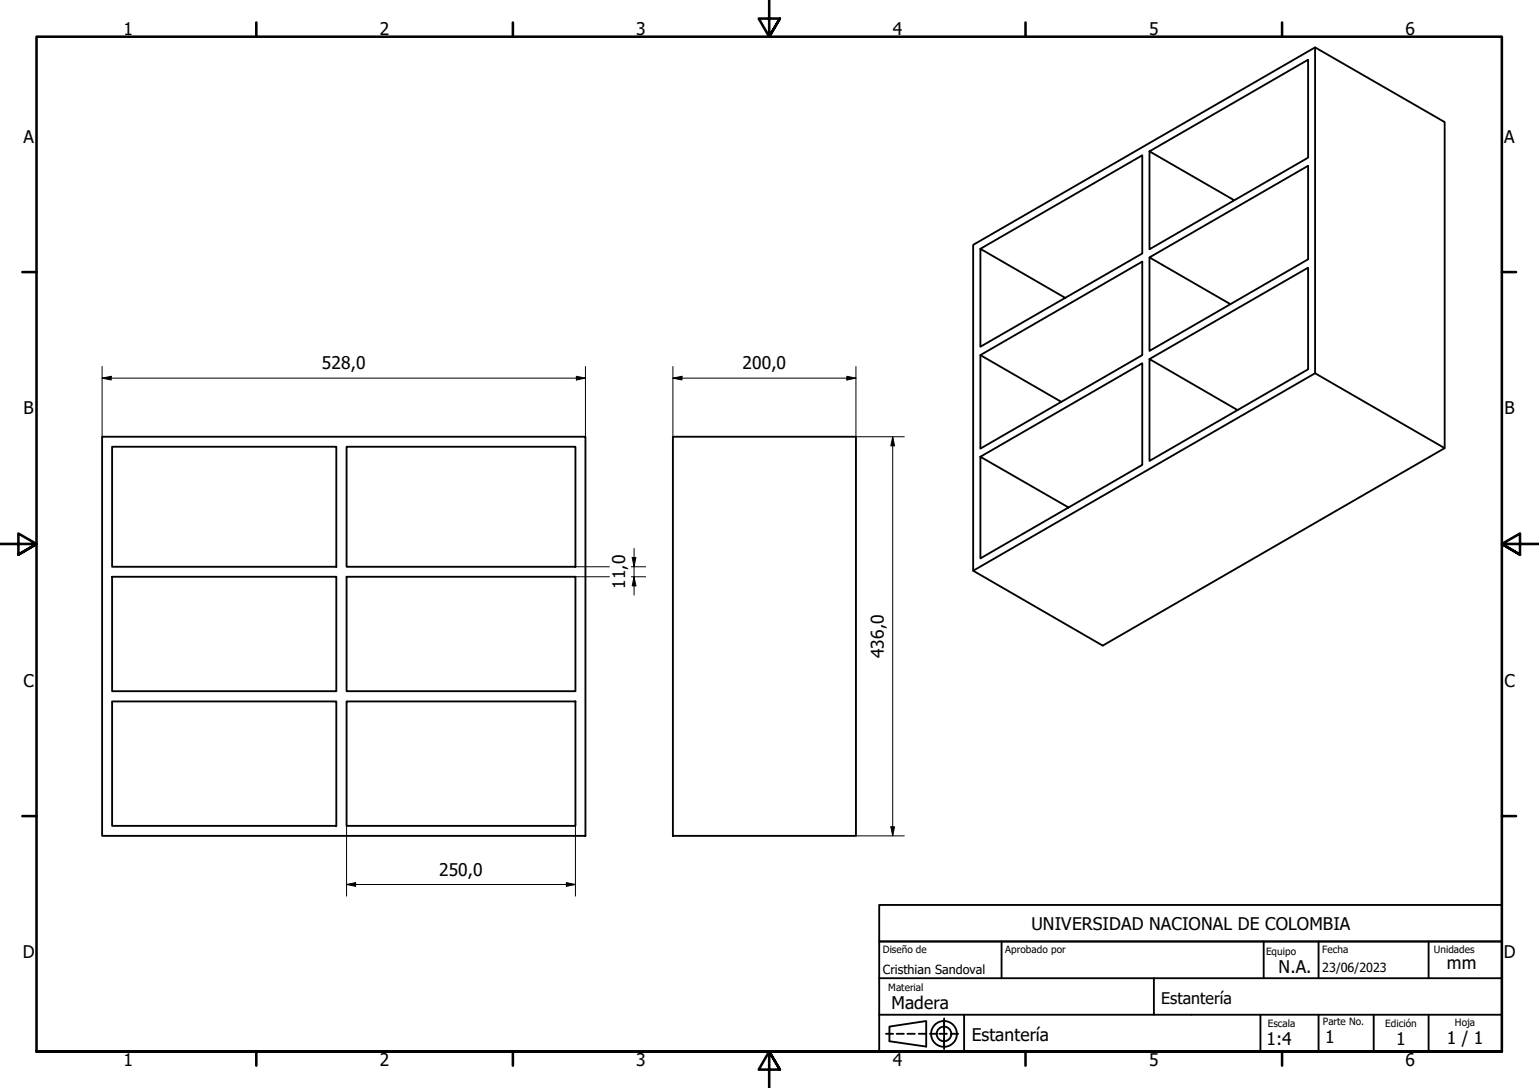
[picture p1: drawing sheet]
<svg xmlns="http://www.w3.org/2000/svg" width="420mm" height="297mm" viewBox="0 0 420 297" stroke-linecap="round" stroke-linejoin="round" font-family="sans-serif">
<!-- layer: Visible (ISO) -->
<g fill="none" stroke="#000" stroke-width=".51">
<path d="M359 12.9v89l35.4 20.5-93.3 53.9-35.4-20.5v-88.9l93.3-54 35.4 20.4v89.1M313.8 41.3v26.8l43.3-25.1v-26.7l-43.3 25 23.1 13.4M267.7 67.9v26.8l44.1-25.5v-26.8l-44.1 25.5 23.1 13.4M313.8 70.3v25.5l43.3-25v-25.5l-43.3 25 22.1 12.7M267.7 97v25.5l44.1-25.5v-25.6l-44.1 25.6 22.1 12.7M313.8 98v27.8l43.3-25v-27.7l-43.3 24.9 24 13.9M27.9 119.2h131.9v109h-131.9zM183.7 119.2h50v109h-50zM359 101.9l-93.3 53.9M30.6 122h61.2v32.7h-61.2zM94.6 122h62.5v32.7h-62.5zM267.7 124.7l44.1-25.5v27.7l-44.1 25.5v-27.7l24 13.8"/>
<path d="M30.6 157.5h61.2v31.2h-61.2zM94.6 157.5h62.5v31.2h-62.5zM30.6 191.5h61.2v34h-61.2zM94.6 191.5h62.5v34h-62.5z"/>
</g>
<!-- layer: Border (ISO) -->
<g fill="none" stroke="#000" stroke-width=".7">
<path d="M70 6.1v3.9M140 6.1v3.9M210 0v10l-2.9-4.9h5.8l-2.9 4.9 2.9-4.9M280 6.1v3.9M350 6.1v3.9M6.1 74.3h3.9M410 74.3h3.9M0 148.5h10l-5-2.8v5.7l5-2.9-5 2.9M420 148.5h-10l5-2.8v5.7l-5-2.9 5 2.9M6.1 222.8h3.9M410 222.8h3.9M10 287.1v-277.1h400v277.1h-400h400"/>
<path d="M70 287.1v3.8M140 287.1v3.8M212.9 292l-2.9-4.9 2.9 4.9h-5.8l2.9-4.9v9.9M280 287.1v3.8M350 287.1v3.8"/>
</g>
<!-- layer: Title (ISO) -->
<g fill="none" stroke="#000" stroke-width=".51">
<path d="M240 247.1h170v9.9h-170zM240 257h170v30.1h-170zM273.4 257v10.1M345 257v10.1M360 257v10.1M390 257v10.1M240 277h170M240 267.1h170M257.7 278.1v8.3M263.2 277v10.1M315 267.1v9.9M344.1 277v10.1"/>
<path d="M360 277v10.1M375 277v10.1M390 277v10.1M241.9 282.2h1.9M242.8 280.3l10.1-1.5v6.9l-10.1-1.4zM244.8 282.2h2M247.7 282.2h2M250.8 282.2h2M253.9 282.2h2M256.5 282.2h2M259.6 282.2h2"/>
<circle cx="257.7" cy="282.3" r="3.5"/>
<circle cx="257.7" cy="282.3" r="2"/>
</g>
<!-- layer: Dimension (ISO) -->
<g fill="none" stroke="#000" stroke-width=".27">
<path d="M27.9 103.2l2.5-.5v1zM27.9 103.2h131.9M27.9 100.1v19.1M157.4 102.7l2.4 .5-2.4 .5zM159.8 100.1v19.1M183.7 103.2l2.5-.5v1zM183.7 103.2h50M183.7 100.1v19.1M231.2 102.7l2.5 .5-2.5 .5zM233.7 100.1v19.1h13.2M243.7 119.2l.5 2.5h-1zM243.7 119.2v109"/>
<path d="M157.1 157.5h9.3M157.1 154.7h9.3M172.3 157.5h4M172.3 154.7h4M172.6 152.2h1l-.5 2.5zM173.1 157.5l.5 2.4h-1zM173.1 149.7v12.8M94.6 225.5v19.2M157.1 225.5v19.2M233.7 228.2h13.2M243.2 225.7h1l-.5 2.5zM94.6 241.5l2.5-.5v1z"/>
<path d="M94.6 241.5h62.5M154.6 241l2.5 .5-2.5 .5z"/>
</g>
<g fill="#000">
<path d="M27.9 103.2l2.5-.5v1z" fill-rule="evenodd"/>
<path d="M157.4 102.7l2.4 .5-2.4 .5z" fill-rule="evenodd"/>
<path d="M183.7 103.2l2.5-.5v1z" fill-rule="evenodd"/>
<path d="M231.2 102.7l2.5 .5-2.5 .5z" fill-rule="evenodd"/>
<path d="M243.7 119.2l.5 2.5h-1z" fill-rule="evenodd"/>
<path d="M172.6 152.2h1l-.5 2.5z" fill-rule="evenodd"/>
<path d="M173.1 157.5l.5 2.4h-1z" fill-rule="evenodd"/>
<path d="M243.2 225.7h1l-.5 2.5z" fill-rule="evenodd"/>
<path d="M94.6 241.5l2.5-.5v1z" fill-rule="evenodd"/>
<path d="M154.6 241l2.5 .5-2.5 .5z" fill-rule="evenodd"/>
</g>
<g font-size="4.8">
<text x="33.7" y="9.6">1</text>
<text x="103.7" y="9.6">2</text>
<text x="173.7" y="9.6">3</text>
<text x="243.7" y="9.6">4</text>
<text x="313.7" y="9.6">5</text>
<text x="383.7" y="9.6">6</text>
<text x="6.4" y="38.9">A</text>
<text x="410.7" y="38.9">A</text>
<text x="87.9" y="100.8">528,0</text>
<text x="202.7" y="100.8">200,0</text>
<text x="6.4" y="113.1">B</text>
<text x="410.7" y="113.1">B</text>
<text x="170.7" y="160.8" transform="rotate(-90 170.7 160.8)">11,0</text>
<text x="241.3" y="179.7" transform="rotate(-90 241.3 179.7)">436,0</text>
<text x="6.4" y="187.4">C</text>
<text x="410.7" y="187.4">C</text>
<text x="119.9" y="239.1">250,0</text>
<text x="281.6" y="254">UNIVERSIDAD NACIONAL DE COLOMBIA</text>
<text x="6.2" y="261.7">D</text>
<text x="410.5" y="261.7">D</text>
<text x="349.1" y="265.7">N.A.</text>
<text x="395" y="264.5">mm</text>
<text x="243.4" y="275.4">Madera</text>
<text x="265.3" y="284.3">Estantería</text>
<text x="345.8" y="285.2">1:4</text>
<text x="361.8" y="284.7">1</text>
<text x="381.2" y="285.3">1</text>
<text x="395" y="285">1 / 1</text>
<text x="33.7" y="290.9">1</text>
<text x="103.7" y="290.9">2</text>
<text x="173.7" y="290.9">3</text>
<text x="243.7" y="290.9">4</text>
<text x="313.7" y="290.9">5</text>
<text x="383.7" y="290.9">6</text>
</g>
<text font-size="4.4" x="317" y="274">Estantería</text>
<g font-size="3.4">
<text x="241" y="266">Cristhian Sandoval</text>
<text x="361" y="265.5">23/06/2023</text>
</g>
<g font-size="2.7">
<text x="241" y="260.2">Diseño de</text>
<text x="274.4" y="260.1">Aprobado por</text>
<text x="345.6" y="260.8">Equipo</text>
<text x="361" y="260.1">Fecha</text>
<text x="391.5" y="260.1">Unidades</text>
<text x="242.5" y="270.5">Material</text>
<text x="346.1" y="280.3">Escala</text>
<text x="361.1" y="279.8">Parte No.</text>
<text x="378.2" y="280.3">Edición</text>
<text x="397.2" y="280">Hoja</text>
</g>
</svg>
